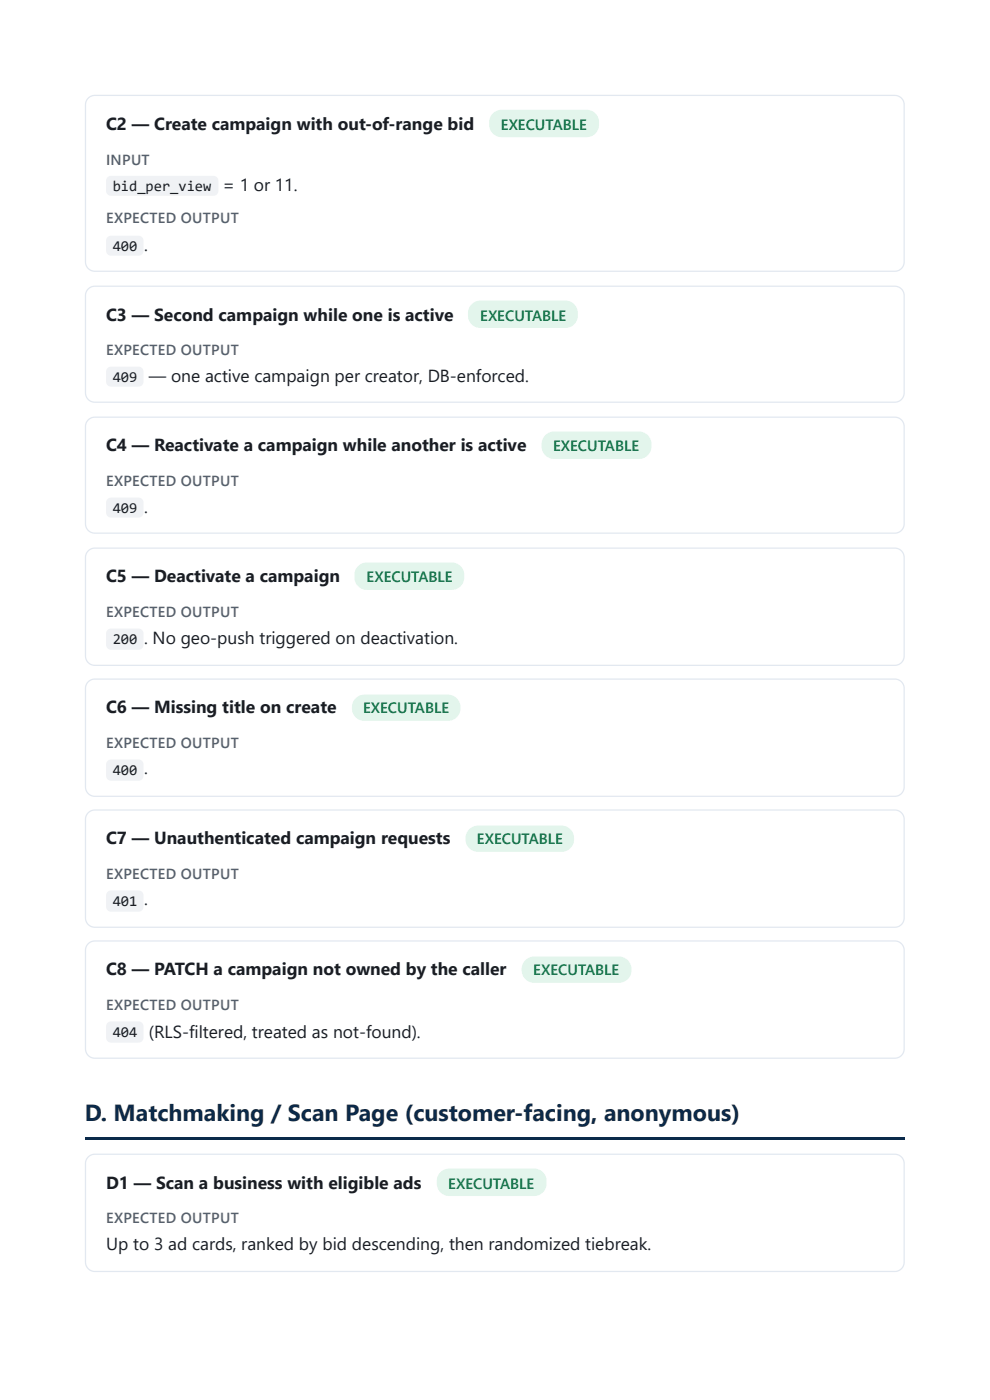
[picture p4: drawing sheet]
<svg xmlns="http://www.w3.org/2000/svg" width="210mm" height="297mm" viewBox="0 0 210 297" stroke-linecap="round" stroke-linejoin="round" font-family="sans-serif">
<path d="M18.7 20.8l.6-.4 .8-.2h169.6a1.98 1.98 0 0 1 2 2v33.4a1.98 1.98 0 0 1-2 1.9h-169.6a1.98 1.98 0 0 1-2-1.9v-33.4l.2-.7z" fill="none" stroke="#e2e8f0" stroke-width=".26"/>
<path d="M18.7 61.3l.6-.4 .8-.2h169.6a1.98 1.98 0 0 1 2 2v20.6a1.98 1.98 0 0 1-2 2h-169.6a1.98 1.98 0 0 1-2-2v-20.6l.2-.8z" fill="#fff"/>
<path d="M18.7 61.3l.6-.4 .8-.2h169.6a1.98 1.98 0 0 1 2 2v20.6a1.98 1.98 0 0 1-2 2h-169.6a1.98 1.98 0 0 1-2-2v-20.6l.2-.8z" fill="none" stroke="#e2e8f0" stroke-width=".26"/>
<path d="M18.7 89.1l.6-.4 .8-.2h169.6a1.98 1.98 0 0 1 2 2v20.6a1.98 1.98 0 0 1-2 2h-169.6a1.98 1.98 0 0 1-2-2v-20.6l.2-.8z" fill="#fff"/>
<path d="M18.7 89.1l.6-.4 .8-.2h169.6a1.98 1.98 0 0 1 2 2v20.6a1.98 1.98 0 0 1-2 2h-169.6a1.98 1.98 0 0 1-2-2v-20.6l.2-.8z" fill="none" stroke="#e2e8f0" stroke-width=".26"/>
<path d="M18.7 116.9l.6-.5 .8-.1h169.6a1.98 1.98 0 0 1 2 2v20.9a1.98 1.98 0 0 1-2 2h-169.6a1.98 1.98 0 0 1-2-2v-20.9l.2-.8z" fill="#fff"/>
<path d="M18.7 116.9l.6-.5 .8-.1h169.6a1.98 1.98 0 0 1 2 2v20.9a1.98 1.98 0 0 1-2 2h-169.6a1.98 1.98 0 0 1-2-2v-20.9l.2-.8z" fill="none" stroke="#e2e8f0" stroke-width=".26"/>
<path d="M18.7 144.6l.6-.4 .8-.1h169.6a1.98 1.98 0 0 1 2 2v20.9a1.98 1.98 0 0 1-2 1.9h-169.6a1.98 1.98 0 0 1-2-1.9v-20.9l.2-.8z" fill="#fff"/>
<path d="M18.7 144.6l.6-.4 .8-.1h169.6a1.98 1.98 0 0 1 2 2v20.9a1.98 1.98 0 0 1-2 1.9h-169.6a1.98 1.98 0 0 1-2-1.9v-20.9l.2-.8z" fill="none" stroke="#e2e8f0" stroke-width=".26"/>
<path d="M18.7 172.4l.6-.4 .8-.2h169.6a1.98 1.98 0 0 1 2 2v20.9a1.98 1.98 0 0 1-2 2h-169.6a1.98 1.98 0 0 1-2-2v-20.9l.2-.7z" fill="#fff"/>
<path d="M18.7 172.4l.6-.4 .8-.2h169.6a1.98 1.98 0 0 1 2 2v20.9a1.98 1.98 0 0 1-2 2h-169.6a1.98 1.98 0 0 1-2-2v-20.9l.2-.7z" fill="none" stroke="#e2e8f0" stroke-width=".26"/>
<path d="M18.7 200.2l.6-.4 .8-.2h169.6a1.98 1.98 0 0 1 2 2v20.9a1.98 1.98 0 0 1-2 2h-169.6a1.98 1.98 0 0 1-2-2v-20.9l.2-.7z" fill="#fff"/>
<path d="M18.7 200.2l.6-.4 .8-.2h169.6a1.98 1.98 0 0 1 2 2v20.9a1.98 1.98 0 0 1-2 2h-169.6a1.98 1.98 0 0 1-2-2v-20.9l.2-.7z" fill="none" stroke="#e2e8f0" stroke-width=".26"/>
<path d="M18 241.3h173.8v.5h-173.8z" fill="#0b2a4a"/>
<path d="M18.7 245.5l.6-.5 .8-.1h169.6a1.98 1.98 0 0 1 2 2v20.9a1.98 1.98 0 0 1-2 1.9h-169.6a1.98 1.98 0 0 1-2-1.9v-20.9l.2-.8z" fill="#fff"/>
<path d="M18.7 245.5l.6-.5 .8-.1h169.6a1.98 1.98 0 0 1 2 2v20.9a1.98 1.98 0 0 1-2 1.9h-169.6a1.98 1.98 0 0 1-2-1.9v-20.9l.2-.8z" fill="none" stroke="#e2e8f0" stroke-width=".26"/>
<path d="M104.5 24.1l.7-.5 1-.3h18.2a2.65 2.65 0 0 1 2.6 2.6v.6a2.65 2.65 0 0 1-2.6 2.6h-18a2.65 2.65 0 0 1-2.7-2.6l.2-1.4z" fill="#e3f5ec"/>
<g fill="#f0f2f5">
<path d="M22.8 37.6l.7-.3h21.7a1.06 1.06 0 0 1 1.1 1.1v2.1a1.06 1.06 0 0 1-1.1 1h-21.7a1.06 1.06 0 0 1-1-1v-2.3z"/>
<path d="M22.8 50.3l.7-.3h5.9a1.06 1.06 0 0 1 1 1.1v2.1a1.06 1.06 0 0 1-1 1h-5.9a1.06 1.06 0 0 1-1-1v-2.3z"/>
</g>
<path d="M100 64.5l.7-.5 1-.2h18.2a2.65 2.65 0 0 1 2.6 2.6v.5a2.65 2.65 0 0 1-2.6 2.7h-18a2.65 2.65 0 0 1-2.7-2.7l.2-1.3z" fill="#e3f5ec"/>
<path d="M22.8 78.1l.7-.3h5.9a1.06 1.06 0 0 1 1 1v2.2a1.06 1.06 0 0 1-1 1h-5.9a1.06 1.06 0 0 1-1-1v-2.4z" fill="#f0f2f5"/>
<path d="M115.6 92.3l.7-.5 1-.2 18.2-.1a2.65 2.65 0 0 1 2.6 2.7v.5a2.65 2.65 0 0 1-2.6 2.7h-18a2.65 2.65 0 0 1-2.7-2.7l.2-1.4z" fill="#e3f5ec"/>
<path d="M22.8 105.9l.7-.3h5.9a1.06 1.06 0 0 1 1 1v2.1a1.06 1.06 0 0 1-1 1.1h-5.9a1.06 1.06 0 0 1-1-1.1v-2.3z" fill="#f0f2f5"/>
<path d="M75.9 120.1l.7-.5 1-.3h18.2a2.65 2.65 0 0 1 2.6 2.7v.5a2.65 2.65 0 0 1-2.6 2.6h-18a2.65 2.65 0 0 1-2.7-2.6l.2-1.4z" fill="#e3f5ec"/>
<path d="M22.8 133.7l.7-.3h5.9a1.06 1.06 0 0 1 1 1v2.4a1.06 1.06 0 0 1-1 1h-5.9a1.06 1.06 0 0 1-1-1v-2.6z" fill="#f0f2f5"/>
<path d="M75.4 148.1l.7-.5 1-.2h17.9a2.78 2.78 0 0 1 2.6 2.8 2.78 2.78 0 0 1-2.6 2.7h-17.7a2.8 2.8 0 0 1-2.5-1.7 2.8 2.8 0 0 1 .6-3.1z" fill="#e3f5ec"/>
<path d="M22.8 161.4l.7-.3h5.9a1.06 1.06 0 0 1 1 1.1v2.4a1.06 1.06 0 0 1-1 1h-5.9a1.06 1.06 0 0 1-1-1v-2.6z" fill="#f0f2f5"/>
<path d="M99.5 175.9l.7-.5 1-.2h17.9a2.78 2.78 0 0 1 2.6 2.7 2.78 2.78 0 0 1-2.6 2.8h-17.8a2.8 2.8 0 0 1-2.5-1.8 2.8 2.8 0 0 1 .7-3z" fill="#e3f5ec"/>
<path d="M22.8 189.2l.7-.3h5.9a1.06 1.06 0 0 1 1 1.1v2.4a1.06 1.06 0 0 1-1 1h-5.9a1.06 1.06 0 0 1-1-1v-2.6z" fill="#f0f2f5"/>
<path d="M111.4 203.7l.7-.5 1-.3h18.1a2.78 2.78 0 0 1 2.7 2.8 2.78 2.78 0 0 1-2.7 2.8h-18a2.8 2.8 0 0 1-2.5-1.8 2.8 2.8 0 0 1 .7-3z" fill="#e3f5ec"/>
<path d="M22.8 217l.7-.3h5.9a1.06 1.06 0 0 1 1 1.1v2.3a1.06 1.06 0 0 1-1 1.1h-5.9a1.06 1.06 0 0 1-1-1.1v-2.6z" fill="#f0f2f5"/>
<path d="M93.4 248.7l.7-.5 1-.3h18.1a2.65 2.65 0 0 1 2.7 2.7v.5a2.65 2.65 0 0 1-2.7 2.6h-18a2.65 2.65 0 0 1-2.6-2.6l.1-1.4z" fill="#e3f5ec"/>
<text font-size="4.9" fill="#0b2a4a" x="18" y="237.9">D. Matchmaking / Scan Page (customer-facing, anonymous)</text>
<g font-size="3.7" fill="#1a1d23">
<text x="22.5" y="27.5">C2 — Create campaign with out-of-range bid</text>
<text x="47.3" y="40.5">= 1 or 11.</text>
<text x="30.5" y="53.2">.</text>
<text x="22.5" y="68">C3 — Second campaign while one is active</text>
<text x="31.6" y="81">— one active campaign per creator, DB-enforced.</text>
<text x="22.5" y="95.8">C4 — Reactivate a campaign while another is active</text>
<text x="30.5" y="108.7">.</text>
<text x="22.5" y="123.6">C5 — Deactivate a campaign</text>
<text x="30.5" y="136.5">. No geo-push triggered on deactivation.</text>
<text x="22.5" y="151.3">C6 — Missing title on create</text>
<text x="30.5" y="164.3">.</text>
<text x="22.5" y="179.1">C7 — Unauthenticated campaign requests</text>
<text x="30.5" y="192.1">.</text>
<text x="22.5" y="206.9">C8 — PATCH a campaign not owned by the caller</text>
<text x="31.6" y="220.1">(RLS-filtered, treated as not-found).</text>
<text x="22.5" y="252.1">D1 — Scan a business with eligible ads</text>
<text x="22.5" y="265.1">Up to 3 ad cards, ranked by bid descending, then randomized tiebreak.</text>
</g>
<g font-size="3.2" fill="#0f7a45">
<text x="106.2" y="27.5">EXECUTABLE</text>
<text x="101.8" y="68">EXECUTABLE</text>
<text x="117.3" y="95.8">EXECUTABLE</text>
<text x="77.7" y="123.6">EXECUTABLE</text>
<text x="77" y="151.3">EXECUTABLE</text>
<text x="101.1" y="179.1">EXECUTABLE</text>
<text x="113.1" y="206.9">EXECUTABLE</text>
<text x="95" y="252.1">EXECUTABLE</text>
</g>
<g font-size="3.2" fill="#1a1d23">
<text x="23.9" y="40.6">bid_per_view</text>
<text x="23.9" y="53.3">400</text>
<text x="23.9" y="81">409</text>
<text x="23.9" y="108.8">409</text>
<text x="23.9" y="136.6">200</text>
<text x="23.9" y="164.4">400</text>
<text x="23.9" y="192.2">401</text>
<text x="23.9" y="220">404</text>
</g>
<g font-size="3.1" fill="#55606e">
<text x="22.5" y="34.9">INPUT</text>
<text x="22.5" y="47.4">EXPECTED OUTPUT</text>
<text x="22.5" y="75.4">EXPECTED OUTPUT</text>
<text x="22.5" y="103.2">EXPECTED OUTPUT</text>
<text x="22.5" y="131">EXPECTED OUTPUT</text>
<text x="22.5" y="158.8">EXPECTED OUTPUT</text>
<text x="22.5" y="186.5">EXPECTED OUTPUT</text>
<text x="22.5" y="214.3">EXPECTED OUTPUT</text>
<text x="22.5" y="259.6">EXPECTED OUTPUT</text>
</g>
</svg>
